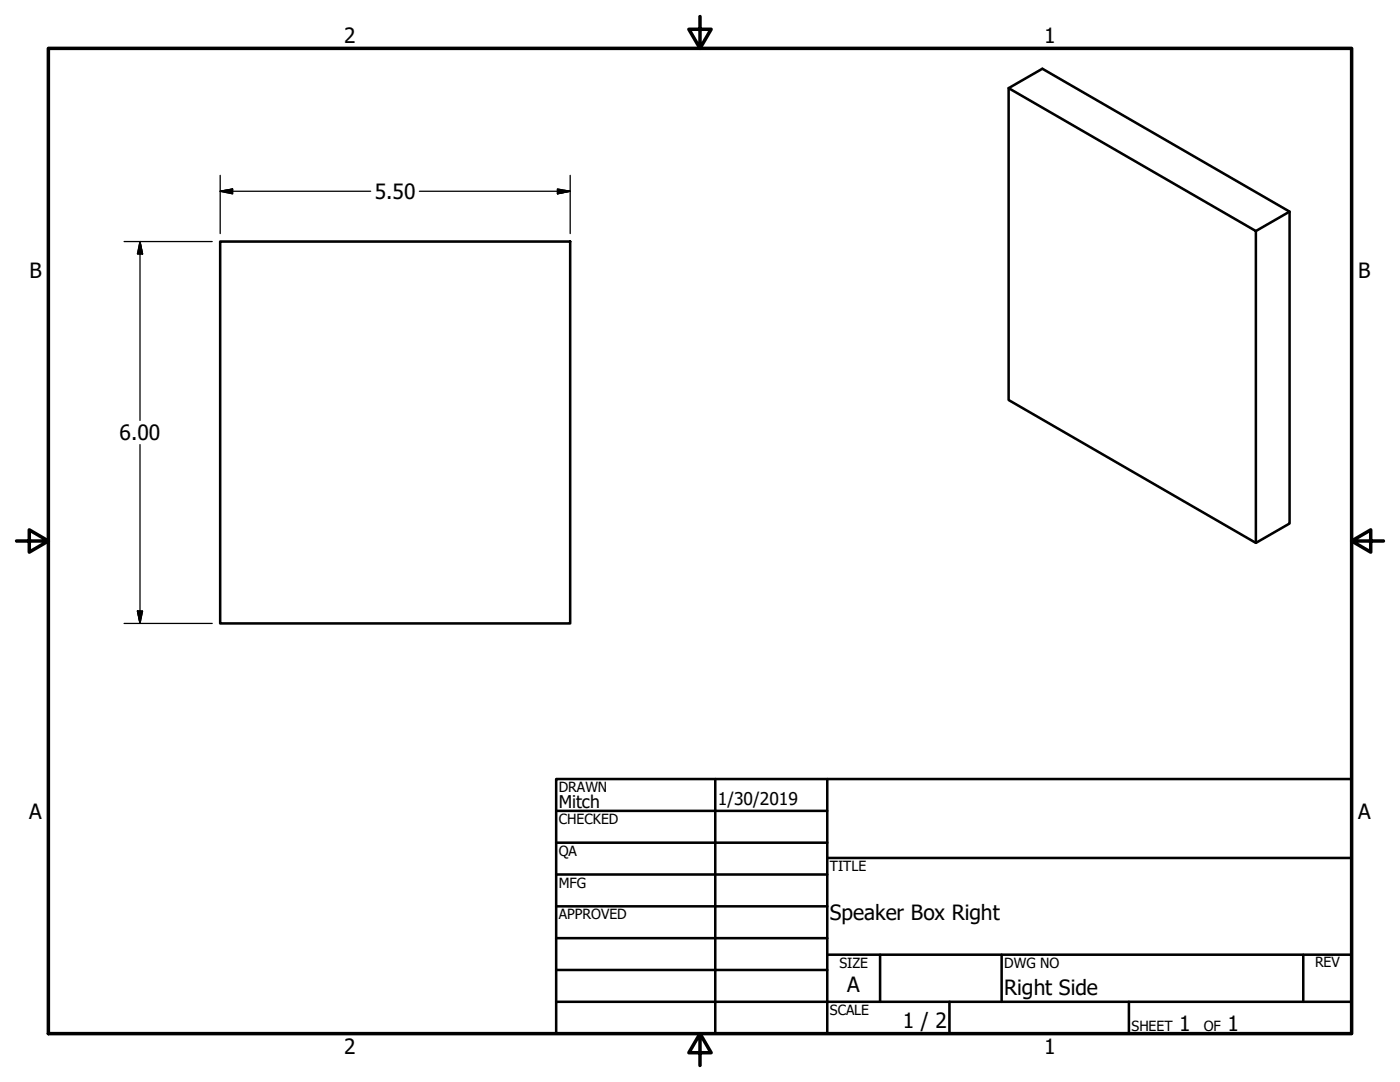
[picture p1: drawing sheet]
<svg xmlns="http://www.w3.org/2000/svg" width="279mm" height="216mm" viewBox="0 0 279 216" stroke-linecap="round" stroke-linejoin="round" font-family="sans-serif">
<!-- layer: Visible (ANSI) -->
<path d="M201.3 17.6v62.2l49.3 28.5 6.8-3.8v-62.3l-49.4-28.5-6.7 3.9 49.3 28.5v62.2M43.9 48.2h69.9v76.2h-69.9zM257.4 42.2l-6.8 3.9" fill="none" stroke="#000" stroke-width=".51"/>
<!-- layer: Border (ANSI) -->
<path d="M9.7 9.7h260v196.5h-260zM139.7 3.3v6.4l-2.2-3.9h4.4l-2.2 3.9M3.3 107.9h6.4l-3.9-2.2v4.5l3.9-2.3M269.7 107.9l3.9 2.3v-4.5l-3.9 2.2h6.4M139.7 206.2l2.2 3.9h-4.4l2.2-3.9v6.4" fill="none" stroke="#000" stroke-width=".7"/>
<!-- layer: Title (ANSI) -->
<g fill="none" stroke="#000" stroke-width=".51">
<path d="M111 155.4h158.7v50.8h-158.7zM142.7 155.4v50.8M165.1 155.4v50.8M111 161.8h54.1M111 168.1h54.1M111 174.5h54.1M165.1 171.2h104.6M111 180.8h54.1M111 187.2h54.1M111 193.5h54.1M111 199.9h158.7M165.1 190.5h104.6"/>
<path d="M175.6 190.5v9.4M189.5 199.9v6.3M199.9 190.5v9.4M225.3 199.9v6.3M260.1 190.5v9.4"/>
</g>
<!-- layer: Dimension (ANSI) -->
<path d="M43.9 38.2l2.5-.5v1zM43.9 38.2h30.1M43.9 35v11.6M83.7 38.2h30.1M111.3 37.7l2.5 .5-2.5 .5zM113.8 35v11.6M24.8 48.2h17.6M27.9 48.2l.5 2.5h-1zM27.9 48.2v35.7M27.9 88.7v35.7M24.8 124.4h17.6M27.4 121.9h1l-.5 2.5z" fill="none" stroke="#000" stroke-width=".25"/>
<path d="M43.9 38.2l2.5-.5zM43.9 38.2l2.5-.5v1zM111.3 38.7l2.5-.5zM111.3 37.7l2.5 .5-2.5 .5zM27.9 48.2l.5 2.5zM27.9 48.2l.5 2.5h-1zM27.4 121.9l.5 2.5zM27.4 121.9h1l-.5 2.5z" fill="#000" stroke="#000" stroke-width=".25"/>
<g font-size="4.2">
<text x="68.7" y="8.6">2</text>
<text x="208.4" y="8.6">1</text>
<text x="74.8" y="39.7">5.50</text>
<text x="5.9" y="55.5">B</text>
<text x="271.1" y="55.5">B</text>
<text x="23.9" y="87.8">6.00</text>
<text x="5.8" y="163.4">A</text>
<text x="271" y="163.4">A</text>
<text x="165.6" y="183.5">Speaker Box Right</text>
<text x="169.1" y="198">A</text>
<text x="200.4" y="198.5">Right Side</text>
<text x="180.1" y="205.1">1 / 2</text>
<text x="235.3" y="205.7">1</text>
<text x="245" y="205.7">1</text>
<text x="68.7" y="210.3">2</text>
<text x="208.4" y="210.3">1</text>
</g>
<g font-size="3.5">
<text x="111.5" y="161.2">Mitch</text>
<text x="143.3" y="160.7">1/30/2019</text>
</g>
<g font-size="2.8">
<text x="111.5" y="158">DRAWN</text>
<text x="111.5" y="164.4">CHECKED</text>
<text x="111.5" y="170.8">QA</text>
<text x="165.6" y="173.7">TITLE</text>
<text x="111.5" y="177.1">MFG</text>
<text x="111.5" y="183.5">APPROVED</text>
<text x="167.5" y="193.1">SIZE</text>
<text x="200.4" y="193.1">DWG NO</text>
<text x="262.4" y="193">REV</text>
<text x="165.6" y="202.5">SCALE</text>
<text x="225.8" y="205.7">SHEET</text>
<text x="240.2" y="205.7">OF</text>
</g>
</svg>
